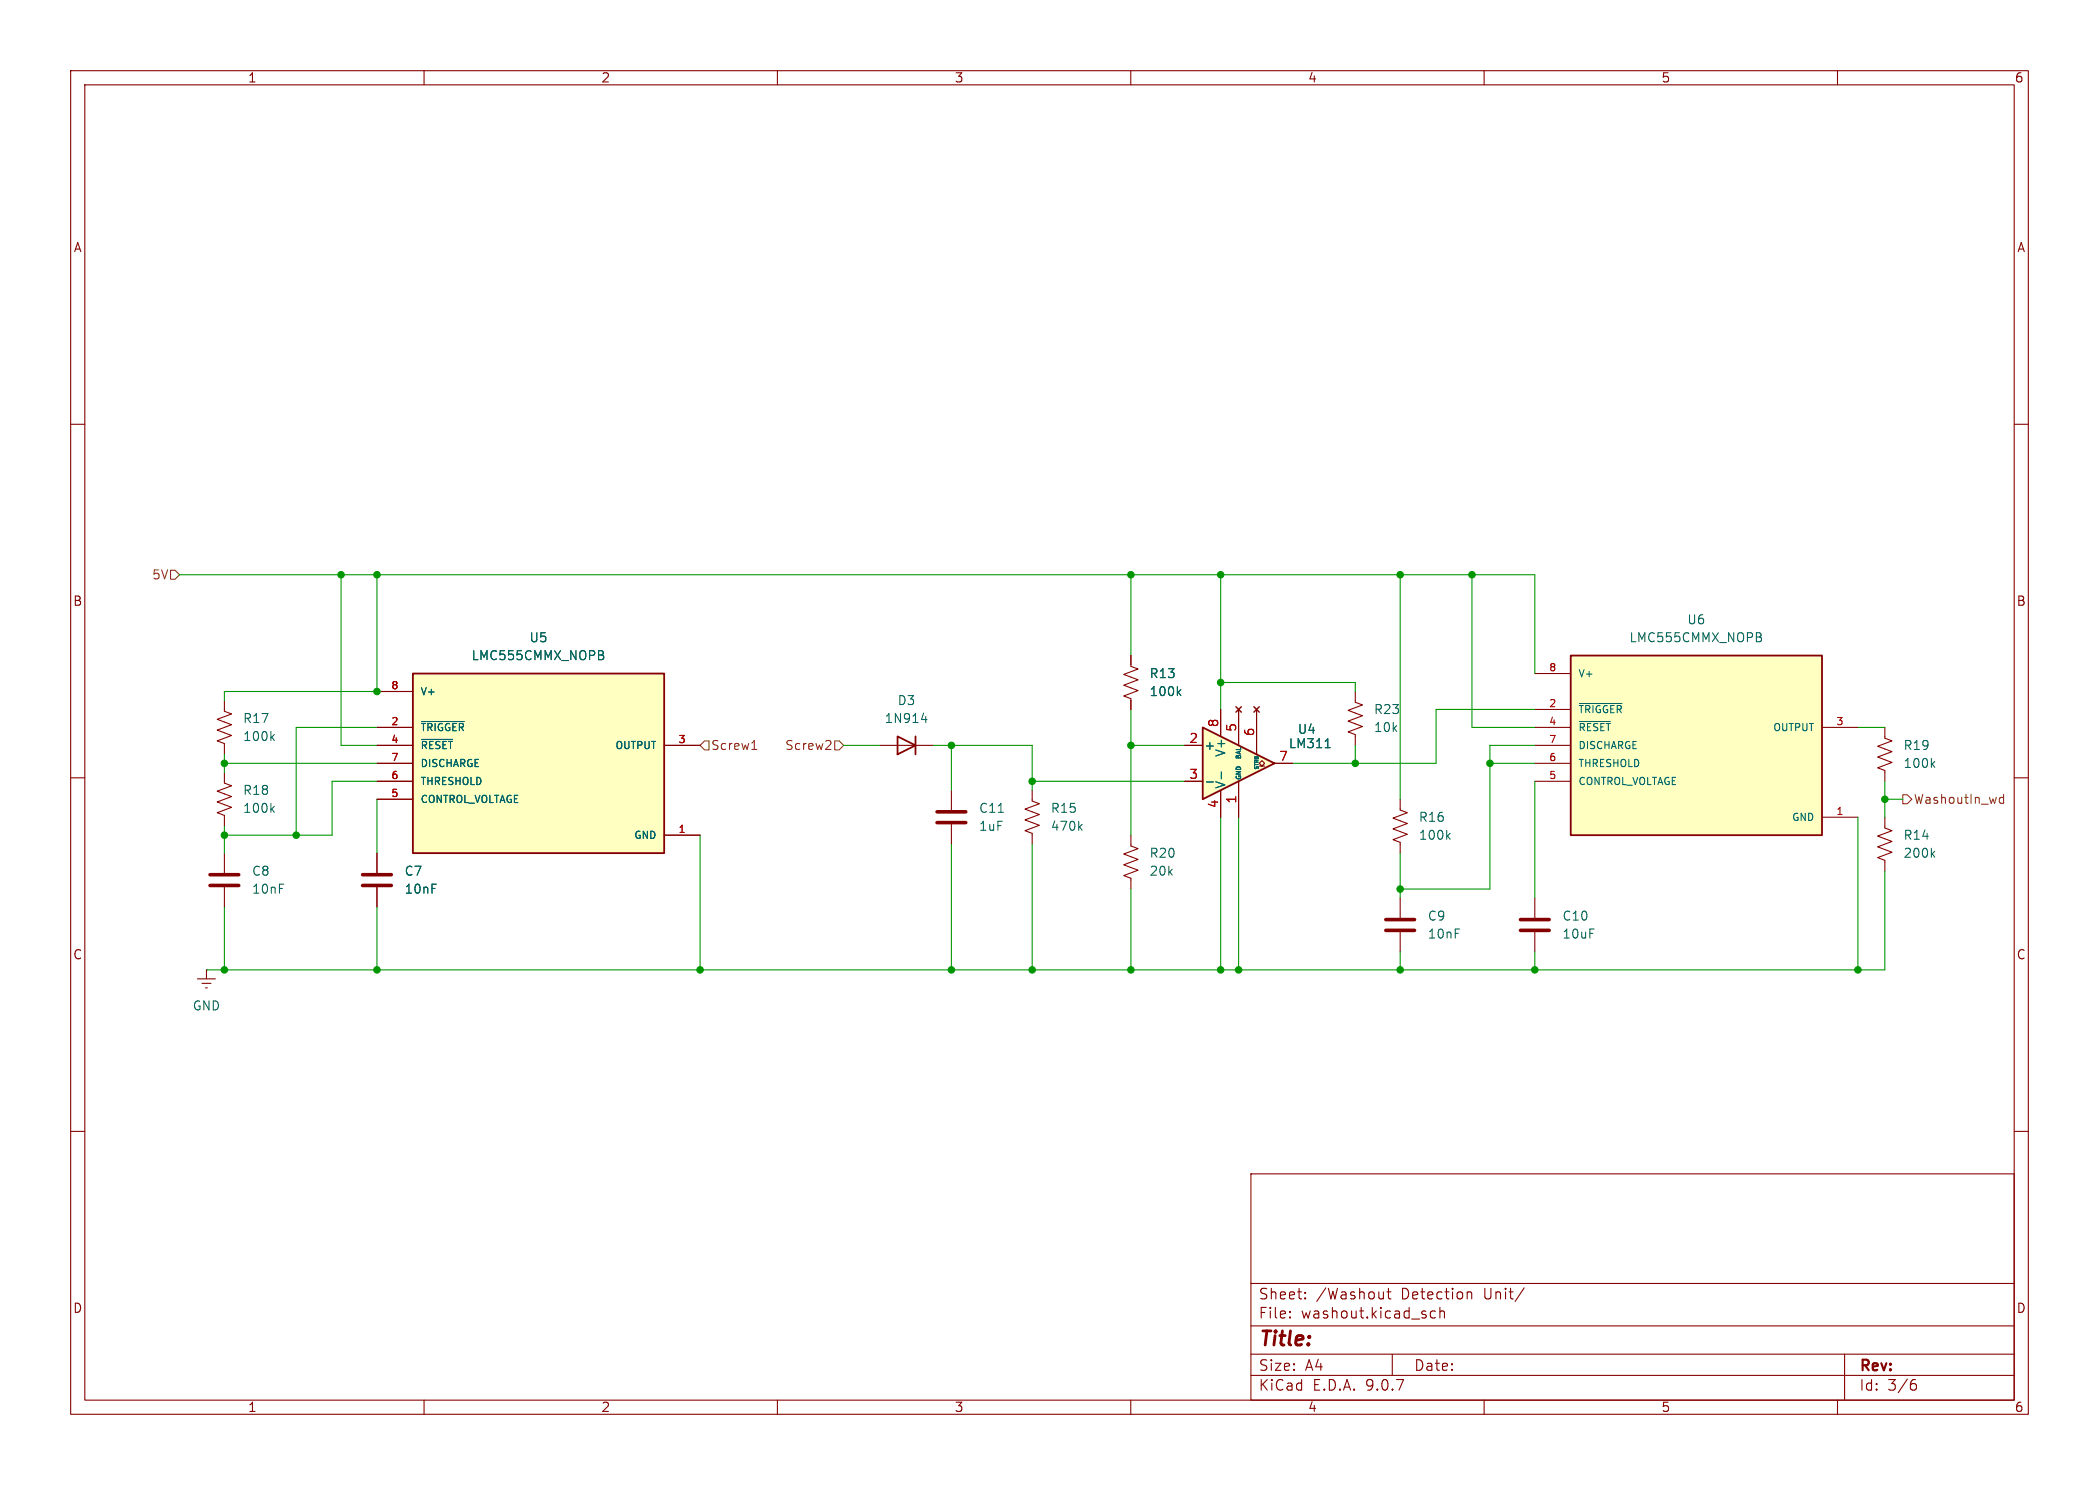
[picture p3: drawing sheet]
<svg xmlns="http://www.w3.org/2000/svg" width="297mm" height="210mm" viewBox="0 0 297 210" stroke-linecap="round" stroke-linejoin="round" font-family="sans-serif">
<g fill="none" stroke="#840000" stroke-width=".15">
<path d="M10 10h277v190h-277zM12 12h273v186h-273zM60 10v2M110 10v2M160 10v2M210 10v2M260 10v2M10 60h2M285 60h2M10 110h2M31.7 109.2v1.5l1.1 .4-2.1 .8 2.1 .7-2.1 .8 2.1 .8-2.1 .7 1 .4v1.5M285 110h2"/>
<path d="M31.7 120.7v2.7M31.7 125.5v2.8M198.1 127v2.8M198.1 131.8v2.8M10 160h2M177 166h108v32h-108zM285 160h2M60 198v2M110 198v2M160 198v2M177 194.5h108M177 191.5h108"/>
<path d="M177 187.5h108M177 181.5h108M182.5 186.3h.1l-.1 .1M182.5 186.3v.1M182.5 185.5v.1M182.5 185.5h.1l-.1 .1M184.7 183.6v.1M184.7 183.6h-.1l.1 .1M184.7 182.8v.1M184.7 182.8h-.1l.1 .1M195.7 182.7v1M195.7 183.6h.1"/>
<path d="M196.2 182.7h.6M196.5 182.2v1.3v.1l.3 .1M197 191.5v3M203.1 185.5l-.4-.1-.3 .3v.4l.1 .2 .2 .1 .4-.1M203.7 185.5a.37 .37 0 0 1 .7 .1v.8M203.7 184.9v1.5M207.7 182.8l.1-.1 .4 .1v.9M210 198v2M215.7 182.1l-1.3 2M260 198v2M261 191.5v6.5M270.6 195.7h.4l.2 .3-.1 .5-.2 .1h-.3"/>
<path d="M271 195.1l-.4 .1"/>
</g>
<path d="M29.7 123.7h4.1M29.7 125.2h4.1M196.1 130h4.1M196.1 131.6h4.1" fill="none" stroke="#840000" stroke-width=".51"/>
<path d="M38.5 114.4l.3 .5M38.8 114l-.5 .5" fill="none" stroke="#006464" stroke-width=".15"/>
<path d="M222.2 92.7h35.6v25.4h-35.6z" fill="#ffffc2"/>
<path d="M222.2 92.7h35.6v25.4h-35.6z" fill="none" stroke="#840000" stroke-width=".25"/>
<path d="M217.2 95.3h5M217.2 100.3h5M217.2 102.9h5M217.2 105.4h5M217.2 108h5M217.2 110.5h5M257.8 102.9h5.1M257.8 115.6h5.1" fill="none" stroke="#840000" stroke-width=".15"/>
<path d="M223.5 99.5h6M249 90.1a.34 .34 0 0 1 .3 .3 .34 .34 0 0 1-.3 .3M249.1 89.5l.1 .2-.1 .3M223.5 102h4.4" fill="none" stroke="#006464" stroke-width=".15"/>
<path d="M170.2 102.9l10.1 5.1-10.1 5z" fill="#ffffc2"/>
<g fill="none" stroke="#840000" stroke-width=".15">
<path d="M31.7 99.1v1.5l1.1 .4-2.1 .7 2.1 .8-2.1 .8 2.1 .7-2.1 .8 1 .4v1.5M160 92.7v1.5l1 .4-2 .8 2 .7-2 .8 2 .8-2 .7 1 .4v1.5M174.9 99.9l.7 .8M175.6 99.9l-.7 .8M177.4 99.9l.8 .8M178.2 99.9l-.8 .8M191.8 97.8v1.5l1 .4-2 .8 2 .7-2 .8 2 .7-2 .8 1 .4v1.5M124.5 105.4h7.6M134.6 111.8v2.8M134.6 116.6v2.8M146 111.8v1.5l1.1 .4-2.1 .7 2.1 .8-2.1 .8 2.1 .7-2.1 .8 1 .4v1.5M160 118.1v1.5l1 .4-2 .8 2 .7-2 .8 2 .8-2 .7 1 .4v1.5"/>
<path d="M167.6 105.4h2.6M167.6 110.5h2.6M172.7 100.3v3.8M172.7 111.8v3.8M175.3 100.3v5.1M175.3 110.5v5.1M177.8 100.3v6.4M178.2 108.3h.4l-.4-.3 .4-.4 .3 .4-.3 .3h.3M180.3 108h2.6M198.1 113v1.6l1 .3-2 .8 2 .8-2 .7 2 .8-2 .7 1 .4v1.6M266.7 115.6v1.5l1 .4-2 .7 2 .8-2 .8 2 .7-2 .8 1 .4v1.5M266.7 102.9v1.5l1 .4-2 .7 2 .8-2 .8 2 .7-2 .8 1 .4v1.5"/>
<path d="M27.9 138.4h2.6M28.6 139.1h1.2M29.1 139.7h.2M29.2 137.2h.1M29.2 137.2v1.2M53.3 120.7v2.7M53.3 125.5v2.8M217.2 127v2.8M217.2 131.8v2.8"/>
</g>
<path d="M127 104.1l2.5 1.3-2.5 1.3zM129.5 104.1v2.6M170.2 102.9l10.1 5.1-10.1 5z" fill="none" stroke="#840000" stroke-width=".25"/>
<g fill="none" stroke="#006464" stroke-width=".15">
<path d="M166.7 97.9l.4 .5M167.1 97.5l-.5 .5M38.5 104.2l.3 .5M38.8 103.9l-.5 .5M130.4 101.8h.8M131 101.3v.9M141.3 114.9h.7M152.8 116.9l.3 .5M153.1 116.6l-.5 .5M170.7 110.6h1M172.8 109.2v.9M187.5 105.7h.7"/>
<path d="M204.8 118.2l.4 .5M205.2 117.8l-.5 .5M273.4 108l.4 .5M273.8 107.7l-.5 .5M273.4 120.7l.4 .5M273.8 120.4l-.5 .5"/>
</g>
<path d="M132.6 114.8h4.1M132.6 116.3h4.1M51.3 123.7h4.1M51.3 125.2h4.1M215.1 130h4.1M215.1 131.6h4.1" fill="none" stroke="#840000" stroke-width=".51"/>
<path d="M58.4 95.3h35.6v25.4h-35.6z" fill="#ffffc2"/>
<path d="M58.4 95.3h35.6v25.4h-35.6z" fill="none" stroke="#840000" stroke-width=".25"/>
<g fill="none" stroke="#840000" stroke-width=".15">
<path d="M53.3 97.8h5.1M160 92.7v1.3M160 99.1v1.2M174.9 99.9l.7 .8M175.6 99.9l-.7 .8M177.4 99.9l.8 .8M178.2 99.9l-.8 .8M53.3 102.9h5.1M53.3 105.4h5.1M53.3 108h5.1M53.3 110.5h5.1M53.3 113h5.1"/>
<path d="M94 105.4h5.1M94 118.1h5.1M167.6 105.4h2.6M167.6 110.5h2.6M172.7 100.3v3.8M172.7 111.8v3.8M175.3 100.3v5.1M175.3 110.5v5.1M177.8 100.3v6.4M180.3 108h2.6M53.3 120.7v2.7M53.3 125.5v2.8"/>
</g>
<path d="M85.1 92.6a.34 .34 0 0 1 .3 .3 .34 .34 0 0 1-.2 .4M85.2 92.1l.2 .2-.2 .3M166.7 97.9l.4 .5M167.1 97.5l-.5 .5M59.6 102h6.1M59.6 104.6h4.4M170.7 110.6h1M172.8 109.2v.9M187.5 105.7h.7" fill="none" stroke="#006464" stroke-width=".15"/>
<path d="M24.1 80.6h.7l.6 .7-.6 .6h-.7zM99.7 104.8h.6v1.2h-.6l-.6-.6zM106.4 106h.7M106.6 104.9l.1-.2v1.3M117.3 104.7l.3 .3-.1 .3-.7 .7h.8M118.1 104.8h.6l.7 .6-.7 .6h-.6zM269.2 112.4h.7l.6 .6-.6 .7h-.7zM282.9 113.4l.2 .2 .4-.1M283.5 112.3v1.3M283.5 112.8h-.4l-.2 .2" fill="none" stroke="#725600" stroke-width=".15"/>
<g fill="none" stroke="#009600" stroke-width=".15">
<path d="M25.4 81.3h191.8v14M48.3 81.3v24.1h5M53.3 81.3v16.5h-21.6v1.3M160 81.3v11.4M172.7 81.3v19M172.7 96.5h19.1v1.3M198.1 81.3v31.7M208.3 81.3v21.6h8.9M31.7 106.7v2.5M31.7 116.8v3.9M31.7 108h21.6M53.3 110.5h-6.3v7.6h-15.3"/>
<path d="M53.3 102.9h-11.4v15.2M53.3 113v7.7M99.1 118.1v19.1M119.4 105.4h5.1M132.1 105.4h13.9v6.4M134.6 105.4v6.4M134.6 119.4v17.8M146 110.5h21.6M146 119.4v17.8M160 105.4h7.6M160 100.3v17.8M172.7 115.6v21.6"/>
<path d="M175.3 115.6v21.6M191.8 105.4v2.6M210.8 108h6.4M217.2 105.4h-6.4v20.3h-12.7M217.2 100.3h-14v7.7h-20.3M217.2 110.5v16.5M262.9 102.9h3.8M262.9 115.6v21.6M266.7 110.5v5.1M266.7 113h2.5M31.7 128.3v8.9M53.3 128.3v8.9"/>
<path d="M160 125.7v11.5M198.1 120.7v6.3M198.1 134.6v2.6M217.2 134.6v2.6M266.7 123.2v14h-237.5"/>
</g>
<g fill="#009600" stroke="#009600" stroke-width=".15">
<circle cx="172.7" cy="96.5" r=".46"/>
<circle cx="198.1" cy="125.7" r=".46"/>
<circle cx="198.1" cy="137.2" r=".46"/>
<circle cx="160" cy="81.3" r=".46"/>
<circle cx="172.7" cy="81.3" r=".46"/>
<circle cx="175.3" cy="137.2" r=".46"/>
<circle cx="172.7" cy="137.2" r=".46"/>
<circle cx="198.1" cy="81.3" r=".46"/>
<circle cx="31.7" cy="118.1" r=".46"/>
<circle cx="41.9" cy="118.1" r=".46"/>
<circle cx="53.3" cy="81.3" r=".46"/>
<circle cx="48.3" cy="81.3" r=".46"/>
<circle cx="31.7" cy="108" r=".46"/>
<circle cx="53.3" cy="137.2" r=".46"/>
<circle cx="31.7" cy="137.2" r=".46"/>
<circle cx="53.3" cy="97.8" r=".46"/>
<circle cx="217.2" cy="137.2" r=".46"/>
<circle cx="191.8" cy="108" r=".46"/>
<circle cx="208.3" cy="81.3" r=".46"/>
<circle cx="262.9" cy="137.2" r=".46"/>
<circle cx="266.7" cy="113" r=".46"/>
<circle cx="210.8" cy="108" r=".46"/>
<circle cx="160" cy="105.4" r=".46"/>
<circle cx="146" cy="137.2" r=".46"/>
<circle cx="160" cy="137.2" r=".46"/>
<circle cx="146" cy="110.5" r=".46"/>
<circle cx="99.1" cy="137.2" r=".46"/>
<circle cx="134.6" cy="137.2" r=".46"/>
<circle cx="134.6" cy="105.4" r=".46"/>
</g>
<text font-size="2.8" fill="#840000" x="178" y="190.9">Title:</text>
<g font-size="2.1" fill="#840000">
<text x="178" y="184">Sheet:</text>
<text x="186.2" y="184">/Washout</text>
<text x="198.3" y="184">Detection</text>
<text x="210.1" y="184">Unit/</text>
<text x="178" y="186.7">File:</text>
<text x="184.1" y="186.7">washout.kicad_sch</text>
<text x="178" y="196.9">KiCad</text>
<text x="178" y="194.1">Size:</text>
<text x="184.7" y="194.1">A4</text>
<text x="185.7" y="196.9">E.D.A.</text>
<text x="193.3" y="196.9">9.0.7</text>
<text x="200" y="194.1">Date:</text>
<text x="263" y="194.3">Rev:</text>
<text x="263" y="196.9">Id:</text>
<text x="267.1" y="196.9">3/6</text>
</g>
<g font-size="1.8" fill="#840000">
<text x="35" y="11.9">1</text>
<text x="85" y="11.9">2</text>
<text x="135" y="11.9">3</text>
<text x="185" y="11.9">4</text>
<text x="235" y="11.9">5</text>
<text x="285" y="11.9">6</text>
<text x="10.3" y="35.9">A</text>
<text x="285.3" y="35.9">A</text>
<text x="10.3" y="85.9">B</text>
<text x="285.3" y="85.9">B</text>
<text x="10.3" y="135.9">C</text>
<text x="285.3" y="135.9">C</text>
<text x="10.3" y="185.9">D</text>
<text x="285.3" y="185.9">D</text>
<text x="35" y="199.9">1</text>
<text x="85" y="199.9">2</text>
<text x="135" y="199.9">3</text>
<text x="185" y="199.9">4</text>
<text x="235" y="199.9">5</text>
<text x="285" y="199.9">6</text>
</g>
<g font-size="1.8" fill="#725600">
<text x="21.4" y="82.1">5V</text>
<text x="100.5" y="106.3">Screw1</text>
<text x="111" y="106.3">Screw2</text>
<text x="270.7" y="113.9">WashoutIn_wd</text>
</g>
<g font-size="1.8" fill="#006464">
<text x="238.7" y="88.5">U6</text>
<text x="66.6" y="93.6">LMC555CMMX_NOPB</text>
<text x="74.8" y="91">U5</text>
<text x="230.5" y="91">LMC555CMMX_NOPB</text>
<text x="126.9" y="99.9">D3</text>
<text x="162.6" y="96.1">R13</text>
<text x="162.6" y="98.7">100k</text>
<text x="194.3" y="101.2">R23</text>
<text x="34.3" y="102.5">R17</text>
<text x="34.3" y="105">100k</text>
<text x="125.1" y="102.5">1N914</text>
<text x="170.3" y="106.3">+</text>
<text x="173.6" y="107.1" transform="rotate(-90 173.6 107.1)">V+</text>
<text x="182.3" y="106">LM311</text>
<text x="183.5" y="104">U4</text>
<text x="194.3" y="103.7">10k</text>
<text x="269.2" y="106.3">R19</text>
<text x="34.3" y="112.6">R18</text>
<text x="173.6" y="111.6" transform="rotate(-90 173.6 111.6)">V-</text>
<text x="269.2" y="108.8">100k</text>
<text x="34.3" y="115.2">100k</text>
<text x="138.4" y="117.7">1uF</text>
<text x="138.4" y="115.2">C11</text>
<text x="148.6" y="115.2">R15</text>
<text x="148.6" y="117.7">470k</text>
<text x="200.7" y="116.4">R16</text>
<text x="200.7" y="119">100k</text>
<text x="269.2" y="119">R14</text>
<text x="35.6" y="124.1">C8</text>
<text x="57.2" y="124.1">C7</text>
<text x="162.6" y="124.1">20k</text>
<text x="162.6" y="121.5">R20</text>
<text x="269.2" y="121.5">200k</text>
<text x="35.6" y="126.6">10nF</text>
<text x="57.2" y="126.6">10nF</text>
<text x="201.9" y="130.4">C9</text>
<text x="221" y="130.4">C10</text>
<text x="201.9" y="132.9">10nF</text>
<text x="221" y="132.9">10uF</text>
<text x="27.2" y="143.1">GND</text>
</g>
<g font-size="1.8" fill="#a90000">
<text x="168.2" y="105.2">2</text>
<text x="172.5" y="102.9" transform="rotate(-90 172.5 102.9)">8</text>
<text x="175" y="103.6" transform="rotate(-90 175 103.6)">5</text>
<text x="177.5" y="104.2" transform="rotate(-90 177.5 104.2)">6</text>
<text x="180.9" y="107.7">7</text>
<text x="168.2" y="110.2">3</text>
<text x="175" y="113.7" transform="rotate(-90 175 113.7)">1</text>
<text x="172.5" y="114.4" transform="rotate(-90 172.5 114.4)">4</text>
</g>
<g font-size="1.4" fill="#a90000">
<text x="219.1" y="95">8</text>
<text x="55.3" y="97.5">8</text>
<text x="219.1" y="100.1">2</text>
<text x="55.3" y="102.6">2</text>
<text x="55.3" y="105.2">4</text>
<text x="55.3" y="107.7">7</text>
<text x="95.9" y="105.2">3</text>
<text x="219.1" y="102.6">4</text>
<text x="219.1" y="105.2">7</text>
<text x="219.1" y="107.7">6</text>
<text x="259.7" y="102.6">3</text>
<text x="55.3" y="110.2">6</text>
<text x="55.3" y="112.8">5</text>
<text x="219.1" y="110.2">5</text>
<text x="95.9" y="117.9">1</text>
<text x="259.7" y="115.3">1</text>
</g>
<g font-size="1.4" fill="#006464">
<text x="223.3" y="96">V+</text>
<text x="59.4" y="98.5">V+</text>
<text x="223.3" y="101.1">~{TRIGGER}</text>
<text x="59.4" y="103.6">~{TRIGGER}</text>
<text x="59.4" y="106.1">~{RESET}</text>
<text x="87" y="106.1">OUTPUT</text>
<text x="223.3" y="103.6">~{RESET}</text>
<text x="223.3" y="106.1">DISCHARGE</text>
<text x="250.8" y="103.6">OUTPUT</text>
<text x="59.4" y="108.7">DISCHARGE</text>
<text x="59.4" y="111.2">THRESHOLD</text>
<text x="59.4" y="113.8">CONTROL_VOLTAGE</text>
<text x="223.3" y="108.7">THRESHOLD</text>
<text x="223.3" y="111.2">CONTROL_VOLTAGE</text>
<text x="89.6" y="118.8">GND</text>
<text x="253.4" y="116.3">GND</text>
</g>
<g font-size=".9" fill="#006464">
<text x="175.8" y="107.6" transform="rotate(-90 175.8 107.6)">BAL</text>
<text x="175.8" y="110.4" transform="rotate(-90 175.8 110.4)">GND</text>
</g>
<text font-size=".7" fill="#006464" x="178.3" y="109" transform="rotate(-90 178.3 109)">STRB</text>
</svg>
